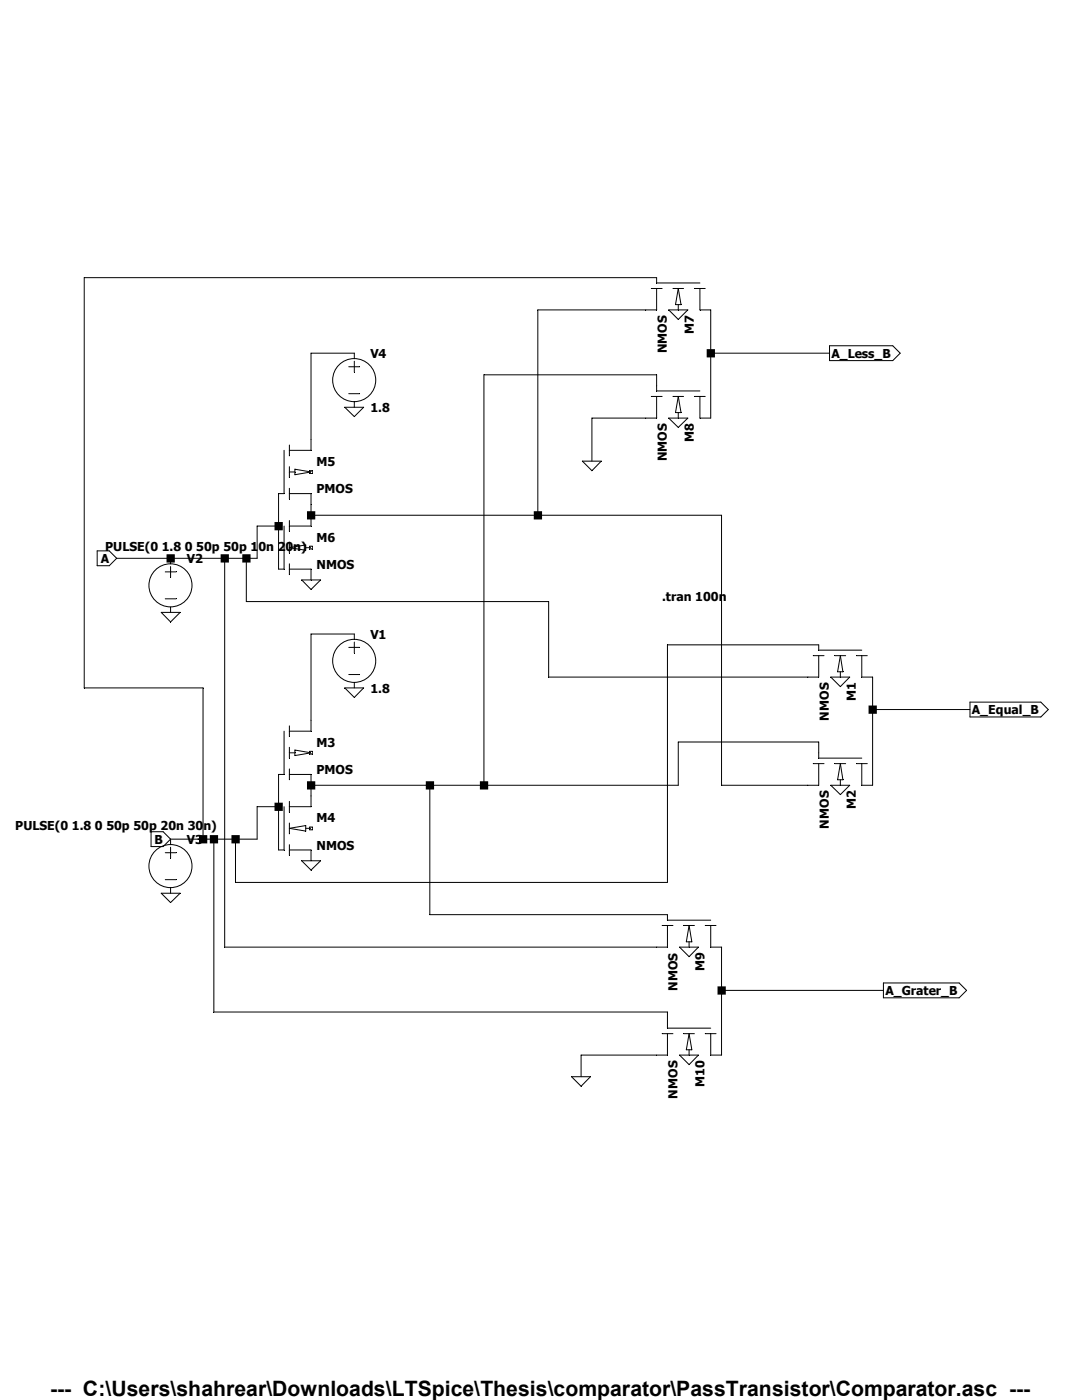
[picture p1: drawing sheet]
<svg xmlns="http://www.w3.org/2000/svg" width="216mm" height="279mm" viewBox="0 0 216 279" stroke-linecap="round" stroke-linejoin="round" font-family="sans-serif">
<g fill="none" stroke="#000" stroke-width=".2">
<path d="M162.3 130.9h2.1M163.4 130.9v4.2h-2.2M163.4 128.7v1.1h8.6M166.6 130.9h2.1M167.7 134.1v1M167.7 130.9l.5 3.2h-1.1zM170.9 130.9h2.2M172 130.9v4.2h2.1M56.7 145.9v8.7h-1.1M57.7 154.6h4.4v2.1M57.7 150.2h1.1M57.7 144.9v2.1"/>
<path d="M57.7 149.1v2.2M57.7 153.5v2.1M58.8 149.7l3.3 .5-3.3 .6zM61.8 149.9h.5v.6h-.5zM62.1 143.8v2.1h-4.4M162.3 152.4h2.1M163.4 150.2v1.1h8.6M163.4 152.4v4.3h-2.2M166.6 152.4h2.1M167.7 155.6v1.1M167.7 152.4l.5 3.2h-1.1zM170.9 152.4h2.2"/>
<path d="M172 152.4v4.3h2.1"/>
</g>
<path d="M57.7 159.9v2.2M62.1 158.8v2.2h-4.4M56.7 161v8.6h-1.1M57.7 169.6h4.4v2.2M57.7 165.3l3.3-.5v1.1zM57.7 164.3v2.1M57.7 168.6v2.1M61 165.3h1.1M61.8 165.1h.5v.5h-.5z" fill="none" stroke="#000" stroke-width=".2"/>
<g fill="none" stroke="#000" stroke-width=".2">
<path d="M56.7 89.9v8.6h-1.1M57.7 98.5h4.4v2.2M57.7 94.2h1.1M57.7 88.8v2.2M57.7 93.1v2.2M57.7 97.5v2.1M58.8 93.6l3.3 .6-3.3 .5zM61.8 93.9h.5v.6h-.5zM62.1 87.7v2.2h-4.4M33 114.1h2.1M33 119.5h2.1M34 111.4v1.1"/>
<path d="M34 113.1v2.1M34 121.2v1M69.6 129.2h2.2M69.6 134.6h2.2M70.7 126.5v1.1M70.7 128.1v2.2M70.7 136.2v1.1M33 170.2h2.1M33 175.6h2.1M34 167.5v1.1M34 169.1v2.1M34 177.2v1.1"/>
<circle cx="34" cy="116.8" r="4.3"/>
<circle cx="70.7" cy="131.9" r="4.3"/>
<circle cx="34" cy="172.8" r="4.3"/>
</g>
<path d="M56.7 105v8.6h-1.1M57.7 113.6h4.4v2.1M57.7 109.3l3.3-.5v1zM57.7 103.9v2.1M57.7 108.2v2.2M57.7 112.5v2.2M61 109.3h1.1M61.8 109h.5v.6h-.5zM62.1 102.8v2.2h-4.4" fill="none" stroke="#000" stroke-width=".2"/>
<g fill="none" stroke="#000" stroke-width=".2">
<path d="M130 57.6h2.1M131 57.6v4.2h-23.7v41M134.3 57.6h2.1M135.3 57.6l.6 3.2h-1.1zM138.6 57.6h2.1M139.7 57.6v4.2h2.1v21.6h-2.1v-4.3M139.7 56.5h-8.7v-1.1h-114.2v81.9h23.7v30.2M69.6 73.2h2.2M69.6 78.6h2.2M70.7 71.6v-1.1h-8.6v17.2M70.7 72.1v2.2M130 79.1h2.1"/>
<path d="M131 79.1v4.3h-12.9v8.6M133.4 61.8h3.8l-1.9 2zM134.3 79.1h2.1M135.3 60.8v1M135.3 79.1l.6 3.2h-1.1zM138.6 79.1h2.1M139.7 78h-8.7v-3.2h-34.4v81.9M141.8 70.5h23.7M165.5 69h12.6l1.5 1.5-1.5 1.5h-12.6zM55.6 98.5v15.1M68.8 81.3h3.8l-1.9 1.8zM70.7 80.2v1.1"/>
<path d="M116.2 92h3.8l-1.9 1.9zM133.4 83.4h3.8l-1.9 1.9zM135.3 82.3v1.1M19.4 109.9h2.4l1.5 1.5-1.5 1.5h-2.4zM44.8 111.4v77.6h88.4v-4.3M49.1 111.4v8.7h60.4v15h51.7M55.6 105h-4.3v6.4h-28M60.2 115.7h3.8l-1.9 1.9zM62.1 100.7v2.1h81.9v53.9h17.2M32.2 122.2h3.7l-1.9 1.9zM68.8 137.3h3.8l-1.9 1.9zM70.7 126.5h-8.6v17.3"/>
<path d="M163.4 128.7h-30.2v47.4h-86.2v-8.6M165.8 135.1h3.7l-1.8 1.9zM174.1 135.1v21.6M55.6 154.6v15M85.8 156.7v25.8h47.4v1.1h8.6M163.4 150.2v-2.1h-28.1v8.6h-73.2v2.1M165.8 156.7h3.7l-1.8 1.9zM174.1 141.6h19.4M193.5 140.1h14.2l1.5 1.5-1.5 1.5h-14.2zM30.1 166h2.5l1.4 1.5-1.4 1.5h-2.5zM32.2 178.3h3.7l-1.9 1.8zM42.7 167.5v34.5h90.5v3.2h8.6"/>
<path d="M55.6 161h-4.3v6.5h-17.3M60.2 171.8h3.8l-1.9 1.9zM132.1 184.7h2.2M135.6 189h3.8l-1.9 1.9zM136.4 184.7h2.2M137.5 188v1M137.5 184.7l.5 3.3h-1.1zM140.7 184.7h2.2M141.8 184.7v4.3h2.2v21.6h-2.2v-4.3M144 197.7h32.3M176.3 196.2h15.1l1.5 1.5-1.5 1.4h-15.1zM114 214.9h3.8l-1.8 1.9z"/>
<path d="M132.1 206.3h2.2M133.2 206.3v4.3h-17.2v4.3M135.6 210.6h3.8l-1.9 1.9zM136.4 206.3h2.2M137.5 209.5v1.1M137.5 206.3l.5 3.2h-1.1zM140.7 206.3h2.2"/>
<circle cx="70.7" cy="75.9" r="4.3"/>
</g>
<path d="M33.2 110.6h1.7v1.7h-1.7zM39.7 166.7h1.7v1.6h-1.7zM41.9 166.7h1.6v1.6h-1.6zM44 110.6h1.7v1.7h-1.7zM46.2 166.7h1.6v1.6h-1.6zM48.3 110.6h1.7v1.7h-1.7zM54.8 104.2h1.6v1.6h-1.6zM54.8 160.2h1.6v1.6h-1.6zM61.3 102h1.6v1.7h-1.6zM61.3 155.9h1.6v1.7h-1.6zM85 155.9h1.6v1.7h-1.6zM95.8 155.9h1.6v1.7h-1.6zM106.5 102h1.7v1.7h-1.7zM141 69.7h1.7v1.6h-1.7zM143.2 196.8h1.6v1.7h-1.6zM173.3 140.8h1.7v1.7h-1.7z" fill-rule="evenodd" fill="#000"/>
<text font-size="4.2" x="10" y="278.7">--- C:\Users\shahrear\Downloads\LTSpice\Thesis\comparator\PassTransistor\Comparator.asc ---</text>
<g font-size="2.5">
<text x="73.9" y="71.5">V4</text>
<text x="133.1" y="70.5" transform="rotate(-90 133.1 70.5)">NMOS</text>
<text x="138.4" y="66.7" transform="rotate(-90 138.4 66.7)">M7</text>
<text x="165.9" y="71.5">A_Less_B</text>
<text x="73.9" y="82.3">1.8</text>
<text x="138.4" y="88.3" transform="rotate(-90 138.4 88.3)">M8</text>
<text x="63.2" y="93">M5</text>
<text x="133.1" y="92.1" transform="rotate(-90 133.1 92.1)">NMOS</text>
<text x="63.2" y="98.4">PMOS</text>
<text x="20.1" y="112.4">A</text>
<text x="21" y="110">PULSE(0 1.8 0 50p 50p 10n 20n)</text>
<text x="37.3" y="112.4">V2</text>
<text x="63.2" y="108.1">M6</text>
<text x="63.2" y="113.5">NMOS</text>
<text x="132.1" y="120">.tran 100n</text>
<text x="73.9" y="127.5">V1</text>
<text x="73.9" y="138.3">1.8</text>
<text x="165.4" y="143.8" transform="rotate(-90 165.4 143.8)">NMOS</text>
<text x="170.8" y="140" transform="rotate(-90 170.8 140)">M1</text>
<text x="193.9" y="142.6">A_Equal_B</text>
<text x="63.2" y="149.1">M3</text>
<text x="63.2" y="154.4">PMOS</text>
<text x="170.8" y="161.5" transform="rotate(-90 170.8 161.5)">M2</text>
<text x="3" y="165.6">PULSE(0 1.8 0 50p 50p 20n 30n)</text>
<text x="63.2" y="164.1">M4</text>
<text x="165.4" y="165.4" transform="rotate(-90 165.4 165.4)">NMOS</text>
<text x="30.9" y="168.4">B</text>
<text x="37.3" y="168.4">V3</text>
<text x="63.2" y="169.5">NMOS</text>
<text x="135.2" y="197.7" transform="rotate(-90 135.2 197.7)">NMOS</text>
<text x="140.6" y="193.9" transform="rotate(-90 140.6 193.9)">M9</text>
<text x="176.7" y="198.6">A_Grater_B</text>
<text x="135.2" y="219.2" transform="rotate(-90 135.2 219.2)">NMOS</text>
<text x="140.6" y="217" transform="rotate(-90 140.6 217)">M10</text>
</g>
</svg>
